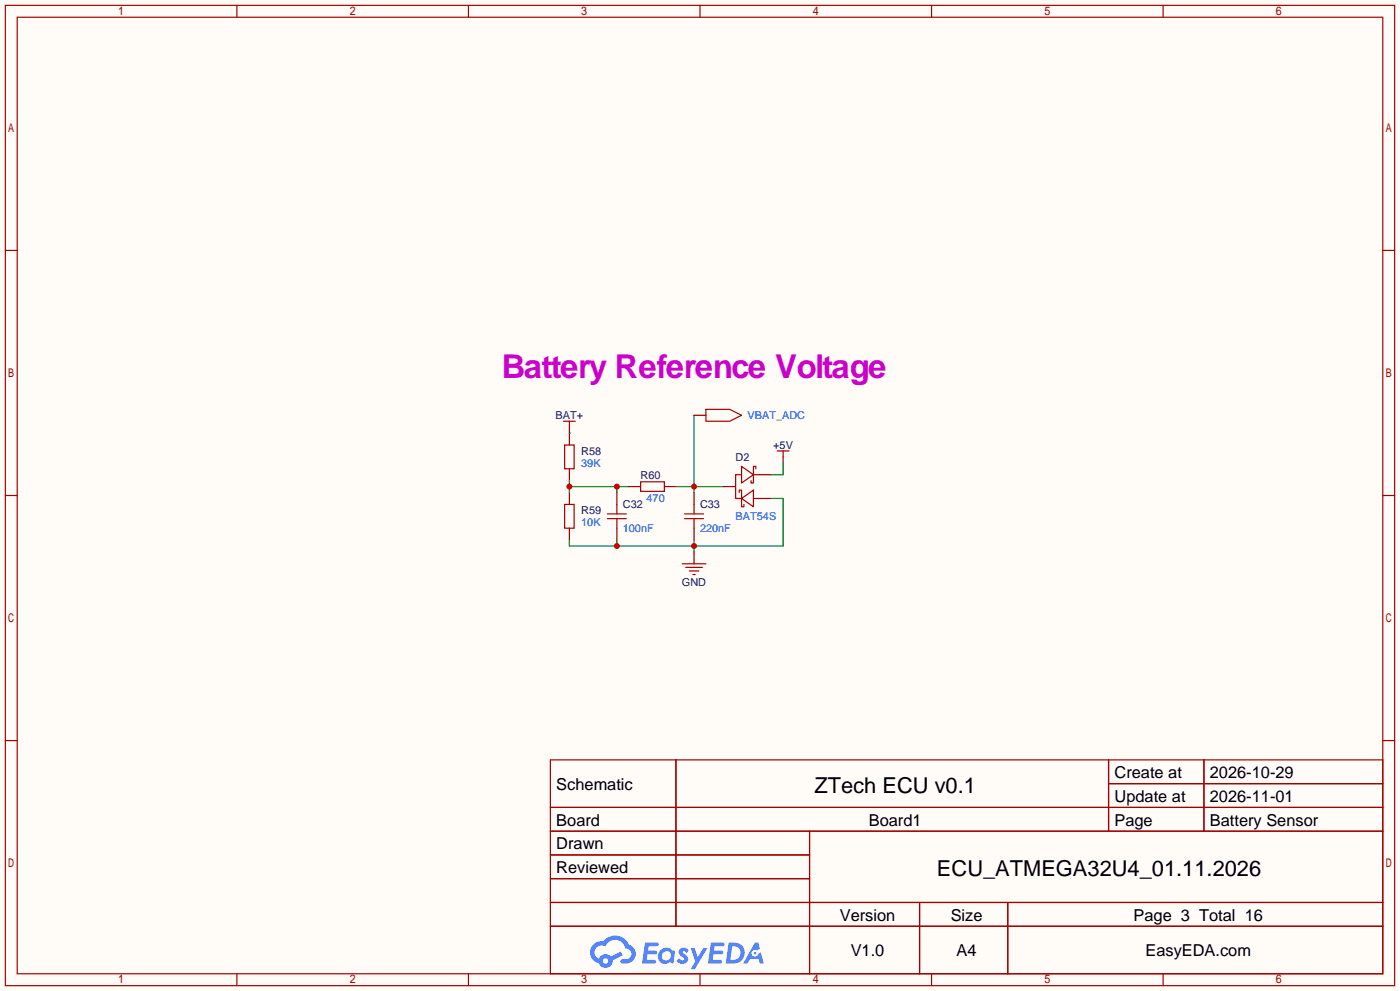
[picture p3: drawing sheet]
<svg xmlns="http://www.w3.org/2000/svg" width="299mm" height="212mm" viewBox="0 0 299 212" stroke-linecap="round" stroke-linejoin="round" font-family="sans-serif">
<path d="M0 0h299.5v211.8h-299.5z" fill="#fffcf7"/>
<g fill="none" stroke="#a10000" stroke-width=".25">
<path d="M1.1 1.1h297.2v209.6h-297.2zM3.7 3.7h292.1v204.5h-292.1zM50.7 1.1v2.6M100.2 1.1v2.6M149.7 1.1v2.6M199.3 1.1v2.6M248.8 1.1v2.6M1.1 53.5h2.6M295.8 53.5h2.5M1.1 105.9h2.6M295.8 105.9h2.5M1.1 158.3h2.6"/>
<path d="M295.8 158.3h2.5M117.7 162.4h178.1v45.8h-178.1zM117.7 172.6h178.1M117.7 177.7h178.1M144.6 162.4v35.6M173.2 177.7v30.5M237.1 162.4v15.3M237.1 167.5h58.7M257.5 162.4v15.3M117.7 182.8h55.5M117.7 192.9h178.1M117.7 187.8h55.5"/>
<path d="M117.7 198h178.1M196.7 192.9v15.3M215.6 192.9v15.3M50.7 208.2v2.5M100.2 208.2v2.5M149.7 208.2v2.5M199.3 208.2v2.5M248.8 208.2v2.5"/>
</g>
<g fill="#5487ff">
<path d="M145.5 202.8a1.3 1.3 0 0 1 1.8 .3l-.4 .6a.54 .54 0 0 0-.9-.2l.1 .2a1.28 1.28 0 0 1 .8 2 1.53 1.53 0 0 1-2.2-.3l.5-.6 .8 .5a.31 .31 0 0 0 .4-.3 .31 .31 0 0 0-.3-.3 1.12 1.12 0 0 1-.6-1.9z"/>
<path d="M147.7 202.7h.9l.7 1.9 1.1-1.9h.9l-2.7 4.5h-.9l1-1.7z"/>
<path d="M138 201.5h1.6a1.31 1.31 0 0 1 1.2 .2 .4 .4 0 0 1-.3 .6h-1.8l-.1 .9h1.6a.4 .4 0 0 1 .4 .4 .4 .4 0 0 1-.4 .4h-1.7l-.2 1.2h1.4a.46 .46 0 0 1 .5 .1 .46 .46 0 0 1 .1 .5l-.3 .2h-2.7z"/>
<path d="M152.1 201.5h1.6a1.32 1.32 0 0 1 1.3 .2 .39 .39 0 0 1-.4 .6h-1.7l-.2 .9h1.7a.4 .4 0 0 1 .3 .4 .4 .4 0 0 1-.4 .4h-1.7l-.2 1.2h1.4a.46 .46 0 0 1 .5 .1 .46 .46 0 0 1 .1 .5l-.3 .2h-2.7z"/>
<path d="M161.5 201.5h.7l.4 1.3-.7 .4a.75 .75 0 0 0-1.1 .3 .75 .75 0 0 0 .5 1 .75 .75 0 0 0 .9-.6l.6-.3 .6 2.4h-.9l-.2-1h-1.9l-.5 1h-.9z"/>
<path d="M155.9 201.5l-.7 4.5h1.5a2.27 2.27 0 0 0 2.6-2.3 2.27 2.27 0 0 0-2.7-2.2zM156.6 202.3a1.5 1.5 0 0 1 1.8 1.5 1.5 1.5 0 0 1-1.9 1.4h-.3z"/>
<path d="M141.3 203.1a1.6 1.6 0 0 0-.3 2.3 1.6 1.6 0 0 0 2.3 .2l.8 .4 .3-2.5-.2-.3h-.4a1.58 1.58 0 0 0-2.5-.1zM141.9 203.6a.98 .98 0 0 1 1.6 .5 .98 .98 0 0 1-1.1 1.2 .94 .94 0 0 1-.8-.6 .94 .94 0 0 1 .3-1.1z"/>
<path d="M126.9 201.9a2.37 2.37 0 0 0 1.2 4 1.54 1.54 0 0 0 1.7 1 1.54 1.54 0 0 0 1.3-1.6l2.1-1.1-.5-.8-2 1.1a1.57 1.57 0 0 0-2.6 .4 1.5 1.5 0 0 1-.8-2.1 1.5 1.5 0 0 1 2.2-.5 2.23 2.23 0 0 1 2.3-1.4 2.23 2.23 0 0 1 2 1.8 1.16 1.16 0 0 1 1.2 1.1 1.16 1.16 0 0 1-1 1.3h-.7a.47 .47 0 0 0-.6 .3 .47 .47 0 0 0 .4 .6 2.17 2.17 0 0 0 2.5-1 2.17 2.17 0 0 0-.3-2.7l-.8-.4a3.2 3.2 0 0 0-5.4-.7l-1.2 .1zM129 205.4a.58 .58 0 0 1 1.1 0 .58 .58 0 0 1-1.1 0z"/>
<circle cx="161.5" cy="203.8" r=".28"/>
</g>
<path d="M121.8 91.3v3.8M167.5 97.7v1.2M121.8 100.2v2.5M121.8 105.3v2.5M121.8 112.9v2.5" fill="none" stroke="#870000" stroke-width=".25"/>
<path d="M120.5 90h2.6M120.8 95.1h2v5.1h-2zM121.8 90v1.3M166.2 96.4h2.6M167.5 96.4v1.3M120.8 107.8h2v5.1h-2z" fill="none" stroke="#a10000" stroke-width=".25"/>
<path d="M121.8 104h12.7M121.8 102.7v2.6M132 104v1.3" fill="none" stroke="#008700" stroke-width=".25"/>
<g fill="#c00">
<circle cx="132" cy="104" r=".63"/>
<circle cx="121.8" cy="104" r=".63"/>
</g>
<path d="M132 105.3v2.5M132 112.9v2.5M134.5 104h2.5M142.1 104h2.6M148.5 105.3v2.5M148.5 112.9v2.5" fill="none" stroke="#870000" stroke-width=".25"/>
<path d="M129.9 109.9h4.1M129.9 110.9h4.1M132 107.8v2.1M132 110.9v2M137 103h5.1v2h-5.1zM146.4 109.9h4.1M146.4 110.9h4.1M148.5 107.8v2.1M148.5 110.9v2" fill="none" stroke="#a10000" stroke-width=".25"/>
<path d="M148.5 88.8v16.5M144.7 104h10.1" fill="none" stroke="#008700" stroke-width=".25"/>
<circle cx="148.5" cy="104" r=".63" fill="#c00"/>
<path d="M148.5 118v2.5M154.8 104h2.6M162.4 106.6h2.6M162.4 101.5h2.6" fill="none" stroke="#870000" stroke-width=".25"/>
<path d="M158.6 99.7l2.6 1.8-2.6 1.8zM158.1 105.3v-.5h.5v3.5h.5v-.5M158.6 101.5h-1.2v5.1h1.2M158.6 106.6l2.6-1.8v3.5zM161.2 106.6h1.2M161.2 101.5h1.2M161.7 100.2v-.5h-.5v3.6h-.5v-.6M145.9 120.5h5.1M146.7 121.3h3.5M147.4 122h2.1M148.2 122.8h.5" fill="none" stroke="#a10000" stroke-width=".25"/>
<path d="M132 115.4v1.3M148.5 115.4v2.6M165 106.6h2.5v10.1h-45.7v-1.3" fill="none" stroke="#008700" stroke-width=".25"/>
<g fill="#c00">
<circle cx="148.5" cy="116.7" r=".63"/>
<circle cx="132" cy="116.7" r=".63"/>
</g>
<path d="M121.8 92.6h.1M167.5 98.9v2.6h-2.5" fill="none" stroke="#008700" stroke-width=".25"/>
<path d="M148.5 88.8h2.5" fill="none" stroke="#870000" stroke-width=".25"/>
<path d="M151 87.5h5.1l2.5 1.3-2.5 1.2h-5.1z" fill="none" stroke="#a10000" stroke-width=".25"/>
<text font-size="7" fill="#c0c" x="107.3" y="80.7">Battery Reference Voltage</text>
<g font-size="4.7">
<text x="174.2" y="169.4">ZTech ECU v0.1</text>
<text x="200.4" y="187.2">ECU_ATMEGA32U4_01.11.2026</text>
</g>
<g font-size="3.5">
<text x="238.4" y="166.3">Create at</text>
<text x="258.8" y="166.3">2026-10-29</text>
<text x="119" y="168.8">Schematic</text>
<text x="238.4" y="171.4">Update at</text>
<text x="258.8" y="171.4">2026-11-01</text>
<text x="119" y="176.5">Board</text>
<text x="185.8" y="176.5">Board1</text>
<text x="238.4" y="176.5">Page</text>
<text x="258.8" y="176.5">Battery Sensor</text>
<text x="119" y="181.5">Drawn</text>
<text x="119" y="186.6">Reviewed</text>
<text x="179.6" y="196.8">Version</text>
<text x="203.4" y="196.8">Size</text>
<text x="242.5" y="196.8">Page 3 Total 16</text>
<text x="182" y="204.4">V1.0</text>
<text x="204.6" y="204.4">A4</text>
<text x="245" y="204.4">EasyEDA.com</text>
</g>
<g font-size="2.3" fill="#000080">
<text x="118.8" y="89.6">BAT+</text>
<text x="165.4" y="96">+5V</text>
<text x="124.3" y="97.2">R58</text>
<text x="157.4" y="98.5">D2</text>
<text x="137" y="102.3">R60</text>
<text x="124.3" y="109.9">R59</text>
<text x="133.2" y="108.7">C32</text>
<text x="149.7" y="108.7">C33</text>
<text x="145.9" y="125.2">GND</text>
</g>
<g font-size="2.3" fill="#00f">
<text x="159.9" y="89.6">VBAT_ADC</text>
<text x="124.3" y="99.8">39K</text>
<text x="138.3" y="107.4">470</text>
<text x="124.3" y="112.5">10K</text>
<text x="133.2" y="113.7">100nF</text>
<text x="149.7" y="113.7">220nF</text>
<text x="157.4" y="111.2">BAT54S</text>
</g>
</svg>
